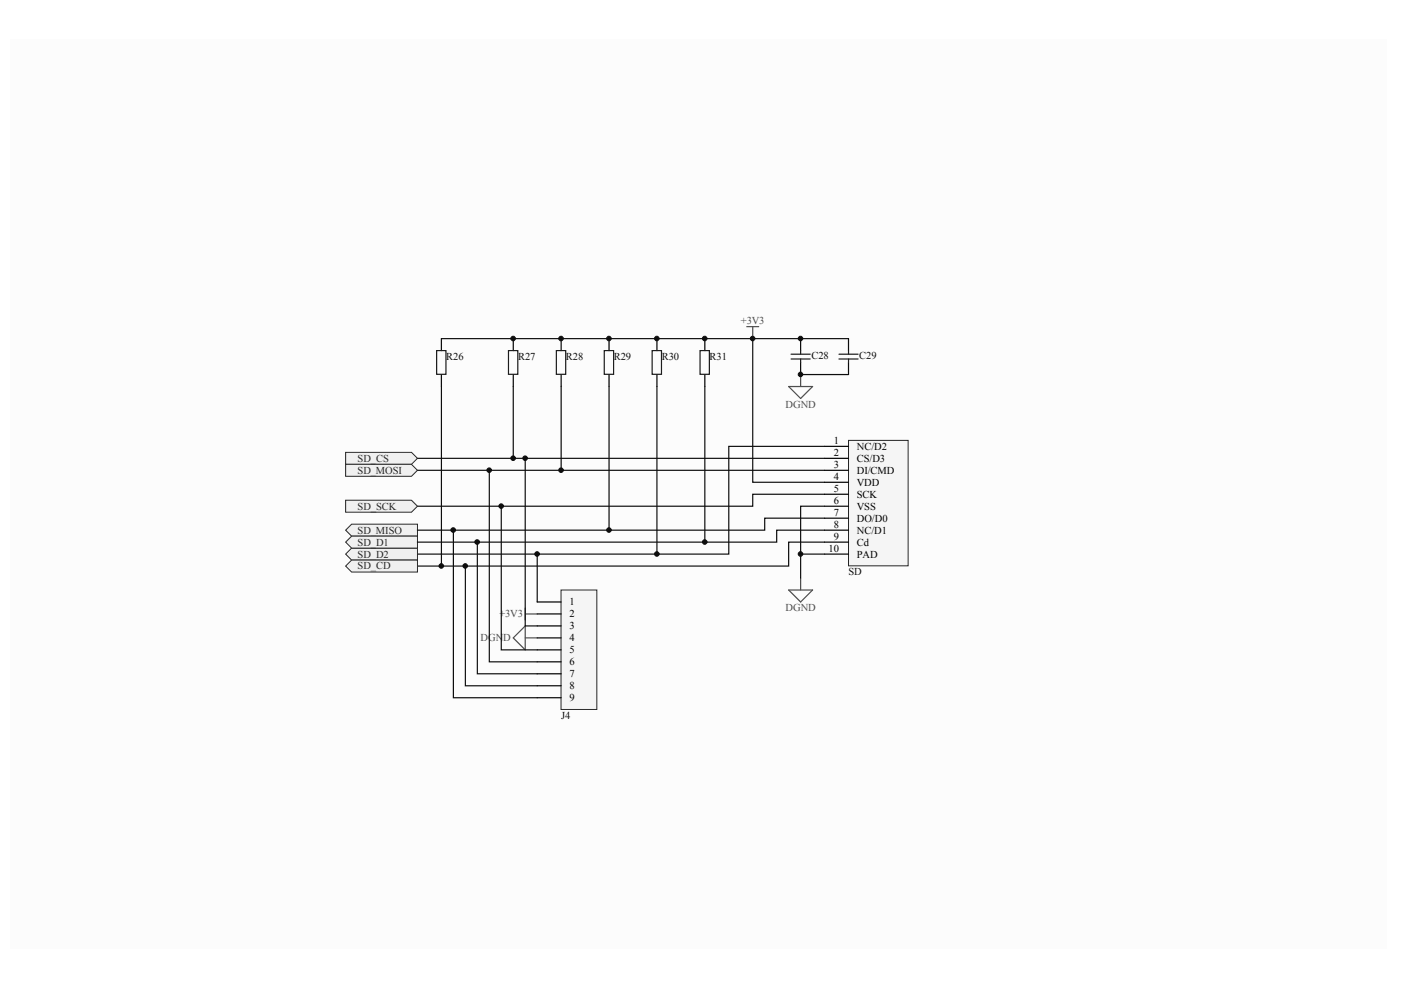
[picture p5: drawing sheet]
<svg xmlns="http://www.w3.org/2000/svg" width="297mm" height="210mm" viewBox="0 0 297 210" stroke-linecap="round" stroke-linejoin="round" font-family="sans-serif">
<path d="M2.2 8.3h291.9v192.9h-291.9z" fill="#fcfcfc"/>
<path d="M158.3 69.3h2.6M159.6 69.3v2.5" fill="none" stroke="#4c4c4c" stroke-width=".25"/>
<path d="M88.5 97.2h86.3M88.5 99.7h86.3M174.8 104.8h-15.2v2.5h-71.1" fill="none" stroke="#0e0e0e" stroke-width=".25"/>
<g fill="#f0f0f0" stroke="#262626" stroke-width=".21">
<path d="M73.3 112.4l1.2-1.3h14v2.6h-14z" fill-rule="evenodd"/>
<path d="M73.3 95.9h13.9l1.3 1.3-1.3 1.2h-13.9z" fill-rule="evenodd"/>
<path d="M73.3 98.4h13.9l1.3 1.3-1.3 1.3h-13.9z" fill-rule="evenodd"/>
<path d="M73.3 106.1h13.9l1.3 1.2-1.3 1.3h-13.9z" fill-rule="evenodd"/>
</g>
<path d="M167.2 125.1h5.1l-2.6 2.5zM169.7 122.6v2.5" fill="none" stroke="#4c4c4c" stroke-width=".25"/>
<path d="M174.8 94.6h-20.3v22.9h-66" fill="none" stroke="#0e0e0e" stroke-width=".25"/>
<path d="M73.3 117.5l1.2-1.3h14v2.6h-14z" fill-rule="evenodd" fill="#f0f0f0" stroke="#262626" stroke-width=".21"/>
<path d="M108.8 71.8v2.5M108.8 79.4v2.6M119 71.8v2.5M119 79.4v2.6M129.1 71.8v2.5M129.1 79.4v2.6M139.3 71.8v2.5M139.3 79.4v2.6M169.7 71.8v2.5M169.7 76.9v2.5M179.9 71.8v2.5M179.9 76.9v2.5" fill="none" stroke="#000" stroke-width=".25"/>
<path d="M107.8 74.3h2v5.1h-2zM118 74.3h1.9v5.1h-1.9zM128.1 74.3h2v5.1h-2zM138.3 74.3h1.9v5.1h-1.9zM167.7 75.1h4.1M167.7 76.1h4.1M169.7 74.3v.8M169.7 76.1v.8M177.9 75.1h4M177.9 76.1h4M179.9 74.3v.8M179.9 76.1v.8" fill="none" stroke="#1c1c1c" stroke-width=".25"/>
<path d="M169.7 79.4h10.2M179.9 71.8h-20.3v30.5h15.2M108.8 82v15.2M119 82v17.7M129.1 82v30.4M139.3 82v35.5M174.8 109.9h-12.7v2.5h-73.6" fill="none" stroke="#0e0e0e" stroke-width=".25"/>
<path d="M169.7 79.4v2.6M167.2 82h5.1l-2.6 2.5z" fill="none" stroke="#4c4c4c" stroke-width=".25"/>
<path d="M73.3 114.9l1.2-1.2h14v2.5h-14z" fill-rule="evenodd" fill="#f0f0f0" stroke="#262626" stroke-width=".21"/>
<path d="M149.4 82v32.9M174.8 112.4h-10.1v2.5h-76.2" fill="none" stroke="#0e0e0e" stroke-width=".25"/>
<path d="M149.4 71.8v2.5M149.4 79.4v2.6" fill="none" stroke="#000" stroke-width=".25"/>
<path d="M148.4 74.3h2v5.1h-2z" fill="none" stroke="#1c1c1c" stroke-width=".25"/>
<path d="M108.8 135.2l2.6-2.5v5.1zM111.4 128.9v2.5M111.4 130.2h2.5M111.4 135.2h2.5" fill="none" stroke="#4c4c4c" stroke-width=".25"/>
<path d="M179.9 93.4h12.6v26.6h-12.6z" fill="#f5f5f5" stroke="#262626" stroke-width=".21"/>
<path d="M93.6 71.8v2.5M93.6 79.4v2.6M174.8 94.6h5.1M174.8 97.2h5.1M174.8 99.7h5.1M174.8 102.3h5.1M174.8 104.8h5.1M174.8 107.3h5.1M174.8 109.9h5.1M174.8 112.4h5.1M174.8 114.9h5.1M174.8 117.5h5.1" fill="none" stroke="#000" stroke-width=".25"/>
<path d="M93.6 71.8h66M93.6 82v38M169.7 117.5h5.1M174.8 107.3h-5.1v15.3M174.8 114.9h-7.6v5.1h-78.7" fill="none" stroke="#0e0e0e" stroke-width=".25"/>
<path d="M92.6 74.3h2v5.1h-2z" fill="none" stroke="#1c1c1c" stroke-width=".25"/>
<path d="M73.3 120l1.2-1.2h14v2.5h-14z" fill-rule="evenodd" fill="#f0f0f0" stroke="#262626" stroke-width=".21"/>
<path d="M103.7 99.7v40.6h10.2M111.4 97.2v35.5h2.5M96.1 112.4v35.5h17.8M101.2 114.9v28h12.7M106.3 107.3v30.5h7.6M113.9 117.5v10.1M98.7 120v25.4h15.2" fill="none" stroke="#0e0e0e" stroke-width=".25"/>
<path d="M118.9 125.1h7.6v25.3h-7.6z" fill="#f5f5f5" stroke="#262626" stroke-width=".21"/>
<path d="M113.9 127.6h5.1M113.9 130.2h5.1M113.9 132.7h5.1M113.9 135.2h5.1M113.9 137.8h5.1M113.9 140.3h5.1M113.9 142.9h5.1M113.9 145.4h5.1M113.9 147.9h5.1" fill="none" stroke="#000" stroke-width=".25"/>
<g fill="#0e0e0e" stroke="#0e0e0e" stroke-width=".21">
<circle cx="93.6" cy="120" r=".48"/>
<circle cx="96.1" cy="112.4" r=".49"/>
<circle cx="98.6" cy="120" r=".48"/>
<circle cx="101.2" cy="114.9" r=".49"/>
<circle cx="103.7" cy="99.7" r=".48"/>
<circle cx="106.3" cy="107.3" r=".48"/>
<circle cx="108.8" cy="97.2" r=".48"/>
<circle cx="108.8" cy="71.8" r=".48"/>
<circle cx="111.3" cy="97.2" r=".48"/>
<circle cx="113.9" cy="117.5" r=".48"/>
<circle cx="118.9" cy="99.7" r=".48"/>
<circle cx="118.9" cy="71.8" r=".48"/>
<circle cx="129.1" cy="112.4" r=".48"/>
<circle cx="129.1" cy="71.8" r=".48"/>
<circle cx="139.3" cy="117.5" r=".48"/>
<circle cx="139.3" cy="71.8" r=".48"/>
<circle cx="149.4" cy="114.9" r=".48"/>
<circle cx="149.4" cy="71.8" r=".48"/>
<circle cx="159.6" cy="71.8" r=".48"/>
<circle cx="169.7" cy="117.5" r=".48"/>
<circle cx="169.7" cy="79.4" r=".48"/>
<circle cx="169.7" cy="71.8" r=".48"/>
</g>
<g font-size="2.2" fill="#4c4c4c">
<text x="157.1" y="68.7">+3V3</text>
<text x="166.5" y="86.5">DGND</text>
<text x="105.9" y="130.9">+3V3</text>
<text x="166.5" y="129.6">DGND</text>
<text x="101.9" y="136">DGND</text>
</g>
<g font-size="2.2" fill="#0e0e0e">
<text x="94.6" y="76.3">R26</text>
<text x="109.8" y="76.3">R27</text>
<text x="120" y="76.3">R28</text>
<text x="130.1" y="76.3">R29</text>
<text x="140.3" y="76.3">R30</text>
<text x="150.5" y="76.3">R31</text>
<text x="172" y="76.1">C28</text>
<text x="182.2" y="76.1">C29</text>
<text x="179.9" y="122">SD</text>
<text x="119" y="152.5">J4</text>
</g>
<g font-size="2.2">
<text x="176.8" y="94.1">1</text>
<text x="181.7" y="95.4">NC/D2</text>
<text x="176.8" y="96.6">2</text>
<text x="176.8" y="99.2">3</text>
<text x="176.8" y="101.7">4</text>
<text x="181.7" y="97.9">CS/D3</text>
<text x="181.7" y="100.4">DI/CMD</text>
<text x="176.8" y="104.2">5</text>
<text x="176.8" y="106.8">6</text>
<text x="181.7" y="103">VDD</text>
<text x="181.7" y="105.5">SCK</text>
<text x="176.8" y="109.3">7</text>
<text x="176.8" y="111.9">8</text>
<text x="181.7" y="108.1">VSS</text>
<text x="181.7" y="110.6">DO/D0</text>
<text x="181.7" y="113.1">NC/D1</text>
<text x="175.7" y="116.9">10</text>
<text x="176.8" y="114.4">9</text>
<text x="181.7" y="115.7">Cd</text>
<text x="181.7" y="118.2">PAD</text>
<text x="120.8" y="128.4">1</text>
<text x="120.8" y="130.9">2</text>
<text x="120.8" y="133.4">3</text>
<text x="120.8" y="136">4</text>
<text x="120.8" y="138.5">5</text>
<text x="120.8" y="141">6</text>
<text x="120.8" y="143.6">7</text>
<text x="120.8" y="146.1">8</text>
<text x="120.8" y="148.7">9</text>
</g>
<g font-size="2.2" fill="#262626">
<text x="75.8" y="97.9">SD_CS</text>
<text x="75.8" y="100.4">SD_MOSI</text>
<text x="75.8" y="113.1">SD_MISO</text>
<text x="75.8" y="108.1">SD_SCK</text>
<text x="75.8" y="118.2">SD_D2</text>
<text x="75.8" y="115.7">SD_D1</text>
<text x="75.8" y="120.7">SD_CD</text>
</g>
</svg>
